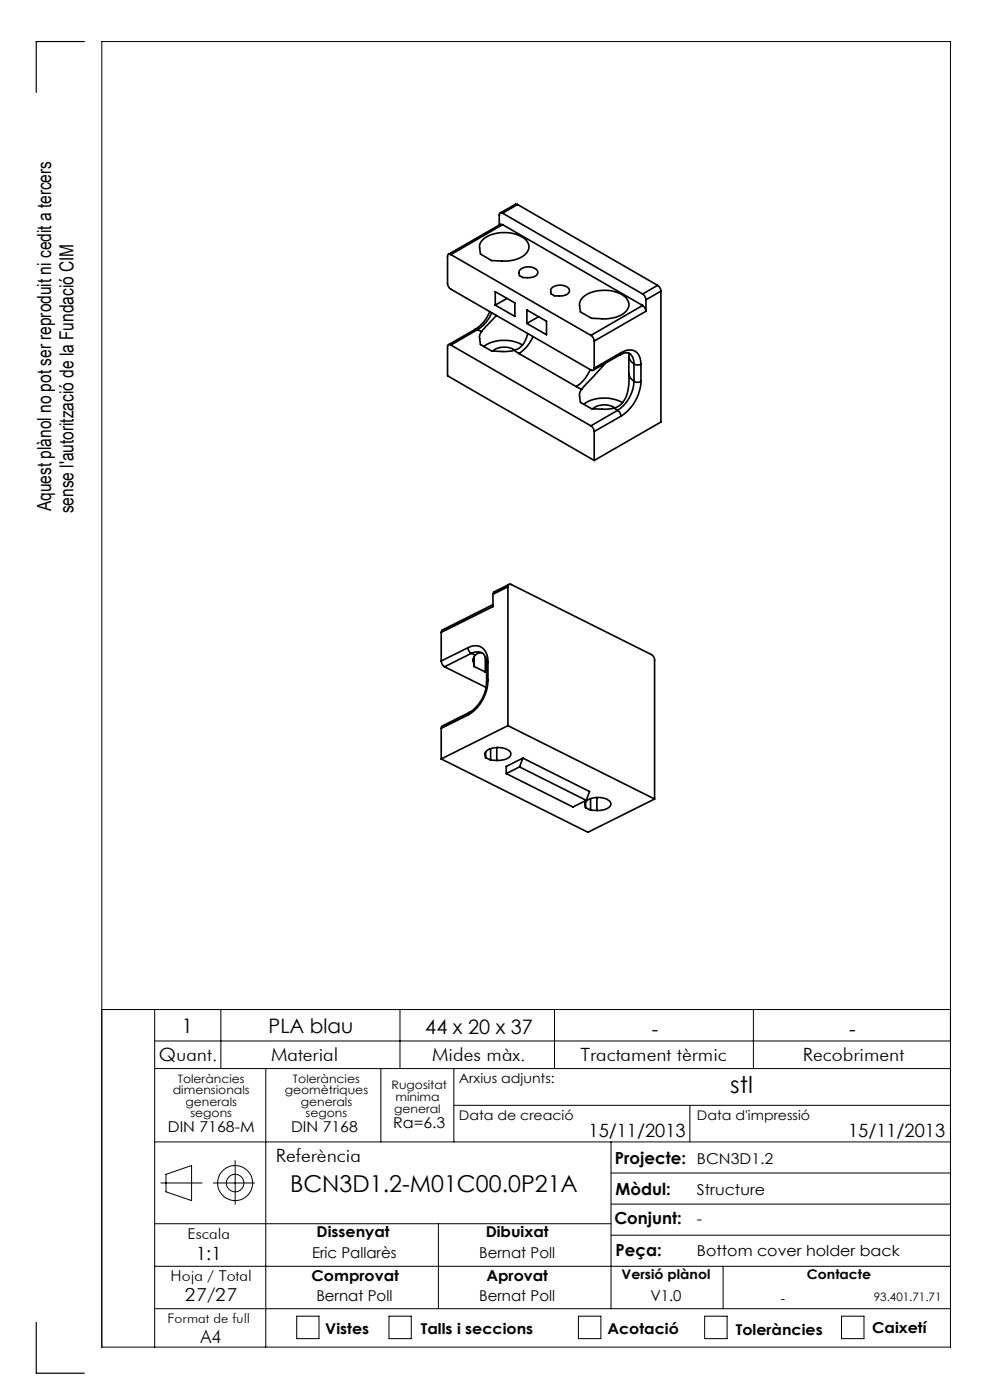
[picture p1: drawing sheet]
<svg xmlns="http://www.w3.org/2000/svg" width="210mm" height="297mm" viewBox="0 0 210 297" stroke-linecap="round" stroke-linejoin="round" font-family="sans-serif">
<g fill="none" stroke="#000" stroke-width=".21">
<path d="M21.6 214.2h180M32.8 214.2v71.6M46.8 214.2v12.5M84.8 214.2v12.5M117.6 214.2v12.5M159.8 214.2v12.5M32.8 220.8h168.8M32.8 226.7h168.8M56.4 226.7v59.1M80.8 226.7v15.5M96.3 226.7v15.5M96.3 234.5h105.3"/>
<path d="M146.3 234.5v7.7M32.8 259.6h96.8M32.8 242.2h168.8M34.1 251h8.8M35.2 249.1l5.4-1.8v7.4l-5.4-1.9zM45.3 251h8.7M49.9 246.2v9.3M93 259.6v18M129.6 242.2v35.4M129.6 255.4h72M129.6 248.8h72M32.8 277.6h168.8"/>
<path d="M32.8 268.6h168.8M62.9 279.2h4.8v4.8h-4.8zM82.5 279.2h4.7v4.8h-4.7zM122.7 279.2h4.8v4.8h-4.8zM129.6 262h72M149.5 279.2h4.7v4.8h-4.7zM153.4 268.6v9M178.5 279.2h4.8v4.8h-4.8zM21.6 285.8h180v-277h-180v277"/>
<circle cx="49.9" cy="251" r="3.7"/>
<circle cx="49.9" cy="251" r="1.86"/>
</g>
<path d="M17.9 8.8h-10.2v10.8M7.7 280.5v10.8h10.2" fill="none" stroke="#000" stroke-width=".25"/>
<g fill="none" stroke="#000" stroke-width=".35">
<path d="M95.6 54a.42 .42 0 0 0-.5-.1 .42 .42 0 0 0-.2 .5v5.7a1.6 1.6 0 0 0 .7 1.2l29.7 17.2a.44 .44 0 0 0 .5 0 .44 .44 0 0 0 .2-.4M95.6 54l29.7 17.2M102.2 51a7.5 7.5 0 0 1 9-.4 2.18 2.18 0 0 1 1 2.1 2.18 2.18 0 0 1-1.5 1.8 8 8 0 0 1-4.2 .9l-2.2-.1-2.4-1.4a3 3 0 0 1 .1-2.6zM106.6 47.7l-.5-.1-11 6.3M106.6 45.2a.44 .44 0 0 0-.5 0 .44 .44 0 0 0-.2 .4v2.1M106.6 47.7l-11 6.3M106.6 47.7l29.7 17.1M106.6 45.2l29.7 17.2M109.8 43.4l-.4-.1-3.3 1.9M109.8 43.4l-3.2 1.8M109.8 43.4l29.7 17.1M110.3 57.3a2.68 2.68 0 0 1 3.7 .2 1.06 1.06 0 0 1-1.1 1.3l-2 .1-.7-.4-.1-.8z"/>
<path d="M95.6 73.2a.42 .42 0 0 0-.5-.1 .42 .42 0 0 0-.2 .5v6.1l31.1 18M95.6 73.2l29.7 17.1M101.3 69.9l.9 .4M101.3 69.9h-.5l-5.7 3.2M101.3 69.9l-5.7 3.3M102.2 70.3a1.74 1.74 0 0 0-.5 1.5l.2 1.3 2.4 1.4 3.2 .1 1.6-.3M103.9 66.1a7.4 7.4 0 0 1-3.1 3.7M104.3 66.4l-.8 1.5a6.9 6.9 0 0 1-2.2 2M105.1 61.9l4.1 2.4v2.8l-4.1-2.4zM105.3 66.9l-3.1 3.4M107.5 63.3l-2.4 1.4M109.1 74.3l1 .7"/>
<path d="M109.2 74.3a4 4 0 0 0-4.7 .2M110.1 75l12.1 7M110.8 73.2a8 8 0 0 0-8.2 .3M111.8 65.8l4.1 2.4v2.8l-4.1-2.4zM111.9 70.8a4.3 4.3 0 0 1-2.8 3.5M113 71.4a7.4 7.4 0 0 1-2.9 3.6M114.2 67.2l-2.4 1.4M117 61.2a2.67 2.67 0 0 1 3.7 .1 1.18 1.18 0 0 1-1.4 1.5h-1.7l-.7-.5a1.09 1.09 0 0 1 .1-1.1zM123.7 63a7.7 7.7 0 0 1 9.1 .1 2.1 2.1 0 0 1-.5 3.4 7.2 7.2 0 0 1-4.6 1.1l-2.2-.1-2.4-1.3a3.1 3.1 0 0 1 .1-2.6zM125.2 78.4a8 8 0 0 1-3 3.6M125.3 71.2l.6 .7 .1 .5M126 72.4v5.7"/>
<path d="M128.4 77l-5 5.6M131.5 75.3a1.66 1.66 0 0 1 2.6 .2l.2 .5 .2 1.2M131.5 75.3l-5.7 3.2M131.7 74.8a2.61 2.61 0 0 1 3.7 .4l.3 .6 .3 1.5M131.7 74.8l-.2 .5M131.7 74.8l-5.7 3.3M133.3 74.9l.1 .8M133.4 79.4a8.4 8.4 0 0 1-1.5 6.3l-1.6 .9M133.4 75.7a2.4 2.4 0 0 0 1.1 1.5M133.4 79.4a2.4 2.4 0 0 0 1.1 1.5M133.4 75.7v3.7M134.5 77.2a1.51 1.51 0 0 0 1.5 .1"/>
<path d="M134.5 77.2v3.7M136 77.3v3.6M136.3 64.8a1.6 1.6 0 0 1 .7 1.2M136.3 62.4a1.6 1.6 0 0 1 .7 1.2M136.3 64.8l-11 6.4M137 66l-11 6.4M137 63.6v2.4M139.5 60.5a1.6 1.6 0 0 1 .7 1.3M139.5 60.5l-3.2 1.9M140.2 61.8l-3.2 1.8M140.2 61.8v27.7l-14.2 8.2M122.2 82l1.2 .6"/>
<path d="M123.4 82.6a1.74 1.74 0 0 0-.5 1.5l.2 1.3 2.4 1.3 3.2 .1 1.6-.2M125.3 90.3l.6 .7 .1 .5M126 91.5v6.2M130.3 86.6l.7 .5M130.4 86.5a4 4 0 0 0-4.6 .2M131 87.1a1.52 1.52 0 0 1 .7 1.2M131 87.1l-5.7 3.2M131.7 88.3l-5.7 3.2M132 85.4a8 8 0 0 0-8.2 .4M134.5 80.9a7.9 7.9 0 0 1-3.5 6.2M134.5 80.9a1.51 1.51 0 0 0 1.5 0M136 80.9a9.4 9.4 0 0 1-4.3 7.4"/>
<path d="M93.6 134.2v6M99.3 137.4a2.69 2.69 0 0 1 4.2 2.2v.9M99.3 137.4a1.47 1.47 0 0 0 .7 1.2M99.3 137.4l-5.7 2.8M100 138.6a2.25 2.25 0 0 1 2.4 0 2.98 2.98 0 0 1 .8 2.2M100 138.6l.8 .4M100 138.6l-5.7 2.9M100.4 139.8v.5M100.6 139.3v2.1M100.8 139a1.44 1.44 0 0 0-.4 1.3M102.3 138.6a1.56 1.56 0 0 0-1.5 .4M102.9 139.3v3.3"/>
<path d="M104.6 128.3l-10.8 5.4-.2 .5M104.6 126.1v2.6l-11 5.5M107.7 124.5a.47 .47 0 0 1 .2-.5 .47 .47 0 0 1 .5 0l29.7 14.8a1.47 1.47 0 0 1 .8 1.2v29.5M107.7 124.5l-3.1 1.6M107.7 124.5v29.4M108 124l-3.2 1.6-.2 .5M93.6 140.2a1.6 1.6 0 0 0 .7 1.3M93.6 154.5v6.5M94.3 141.5l8.8 4.3M99.3 151.7l-5.7 2.8M99.5 151.2l-5.7 2.8-.2 .5M99.5 151.2l-.2 .5"/>
<path d="M100.4 140.3l.2 1.1M100.6 141.4l2.3 1.2M102.9 159.8v.3M102.9 142.6h.3M103 159.5v1.2M103.2 144.7a7.8 7.8 0 0 1-3.7 6.4M103.2 140.8v3.9M103.5 144.4a8.8 8.8 0 0 1-4.2 7.3M103.5 144.4l-.3 .3M103.5 140.5l-.3 .3M103.5 140.5v3.9M104.1 158.8v2.5"/>
<path d="M105.4 158.6v2.7M107.7 153.9l-14.1 7.1M107.7 153.9l31.2 15.6M93.6 161l31.1 15.6 14.2-7.1M102.9 160.1a1.57 1.57 0 0 1 1.6-1.4 3.7 3.7 0 0 1 3.8 1 1.33 1.33 0 0 1-1.3 1.4l-1.6 .2M102.9 160.1l.1 .6M103 160.7l1.1 .6M104.1 161.3h1.3M107.4 164.1l14.1 7.1 2.9-1.4M110.2 162.7l-2.8 1.4M110.2 162.7l14.2 7.1M110.9 160.8l14.2 7.1-.7 1.9"/>
<path d="M110.9 160.8l-3.5 1.8v1.5M110.9 160.8l-.7 1.9M124.1 170.7a1.57 1.57 0 0 1 1.6-1.4 3.6 3.6 0 0 1 3.8 1 1.37 1.37 0 0 1-1.3 1.5l-1.6 .1M124.1 170.7l.1 .6M124.1 170.4v.3M124.2 171.3l1.1 .6M124.2 170.1v1.2M125.3 171.9h1.3M125.3 169.4v2.5M126.6 169.2v2.7"/>
</g>
<g font-size="4.9">
<text x="154.9" y="231.8">stl</text>
<text x="61.5" y="253">BCN3D1.2-M01C00.0P21A</text>
</g>
<g font-size="4.2">
<text x="38.6" y="219">1</text>
<text x="57" y="219.2">PLA blau</text>
<text x="90.2" y="219.4">44 x 20 x 37</text>
<text x="138.3" y="219.7">-</text>
<text x="180.1" y="219.7">-</text>
</g>
<g font-size="4.1">
<text x="10.9" y="108.4" transform="rotate(-90 10.9 108.4)">Aquest plànol no pot ser reproduit ni cedit a tercers</text>
<text x="15.6" y="108.9" transform="rotate(-90 15.6 108.9)">sense l'autorització de la Fundació CIM</text>
</g>
<g font-size="3.9">
<text x="33.7" y="225">Quant.</text>
<text x="57.5" y="225">Material</text>
<text x="91.7" y="225">Mides màx.</text>
<text x="123.1" y="225">Tractament tèrmic</text>
<text x="170.3" y="225">Recobriment</text>
<text x="124.8" y="241.3">15/11/2013</text>
<text x="179.9" y="241.3">15/11/2013</text>
<text x="58.5" y="246.5">Referència</text>
<text x="41.6" y="267.2">1:1</text>
<text x="39.2" y="276">27/27</text>
<text x="42.5" y="284.9">A4</text>
</g>
<g font-size="3.5">
<text x="130.5" y="246.8">Projecte:</text>
<text x="130.6" y="253.4">Mòdul:</text>
<text x="130.3" y="259.8">Conjunt:</text>
<text x="130.6" y="266.4">Peça:</text>
</g>
<g font-size="3.2">
<text x="83.4" y="239.3">Ra=6.3</text>
<text x="35.6" y="240.1">DIN 7168-M</text>
<text x="61.7" y="240.1">DIN 7168</text>
<text x="147.8" y="246.8">BCN3D1.2</text>
<text x="147.8" y="253.4">Structure</text>
<text x="39.8" y="262.9">Escala</text>
<text x="67.2" y="262.5">Dissenyat</text>
<text x="103" y="262.5">Dibuixat</text>
<text x="147.8" y="259.8">-</text>
<text x="66.2" y="266.8">Eric Pallarès</text>
<text x="101.6" y="266.8">Bernat Poll</text>
<text x="147.8" y="266.4">Bottom cover holder back</text>
<text x="36.2" y="271.7">Hoja / Total</text>
<text x="66.1" y="271.7">Comprovat</text>
<text x="103.2" y="271.7">Aprovat</text>
<text x="67.1" y="276.1">Bernat Poll</text>
<text x="101.6" y="276.1">Bernat Poll</text>
<text x="138" y="276.1">V1.0</text>
<text x="69" y="283.1">Vistes</text>
<text x="89.3" y="283.1">Talls i seccions</text>
<text x="128.8" y="283.1">Acotació</text>
<text x="156.1" y="283.2">Toleràncies</text>
<text x="185" y="282.8">Caixetí</text>
</g>
<g font-size="2.8">
<text x="97.3" y="229.6">Arxius adjunts:</text>
<text x="97.3" y="237.7">Data de creació</text>
<text x="147.8" y="237.7">Data d'impressió</text>
<text x="131.8" y="271.4">Versió plànol</text>
<text x="171.2" y="271.4">Contacte</text>
<text x="35.5" y="280.7">Format de full</text>
<text x="165.6" y="276.3">-</text>
</g>
<g font-size="2.5">
<text x="36.7" y="232.1">dimensionals</text>
<text x="37.7" y="229.6">Toleràncies</text>
<text x="60.4" y="232.1">geomètriques</text>
<text x="62.1" y="229.6">Toleràncies</text>
<text x="83.1" y="231">Rugositat</text>
<text x="83.9" y="233.5">mínima</text>
<text x="39.4" y="234.6">generals</text>
<text x="40.4" y="237.1">segons</text>
<text x="63.8" y="234.6">generals</text>
<text x="64.8" y="237.1">segons</text>
<text x="83.6" y="236.2">general</text>
<text x="185.4" y="276.1">93.401.71.71</text>
</g>
</svg>
